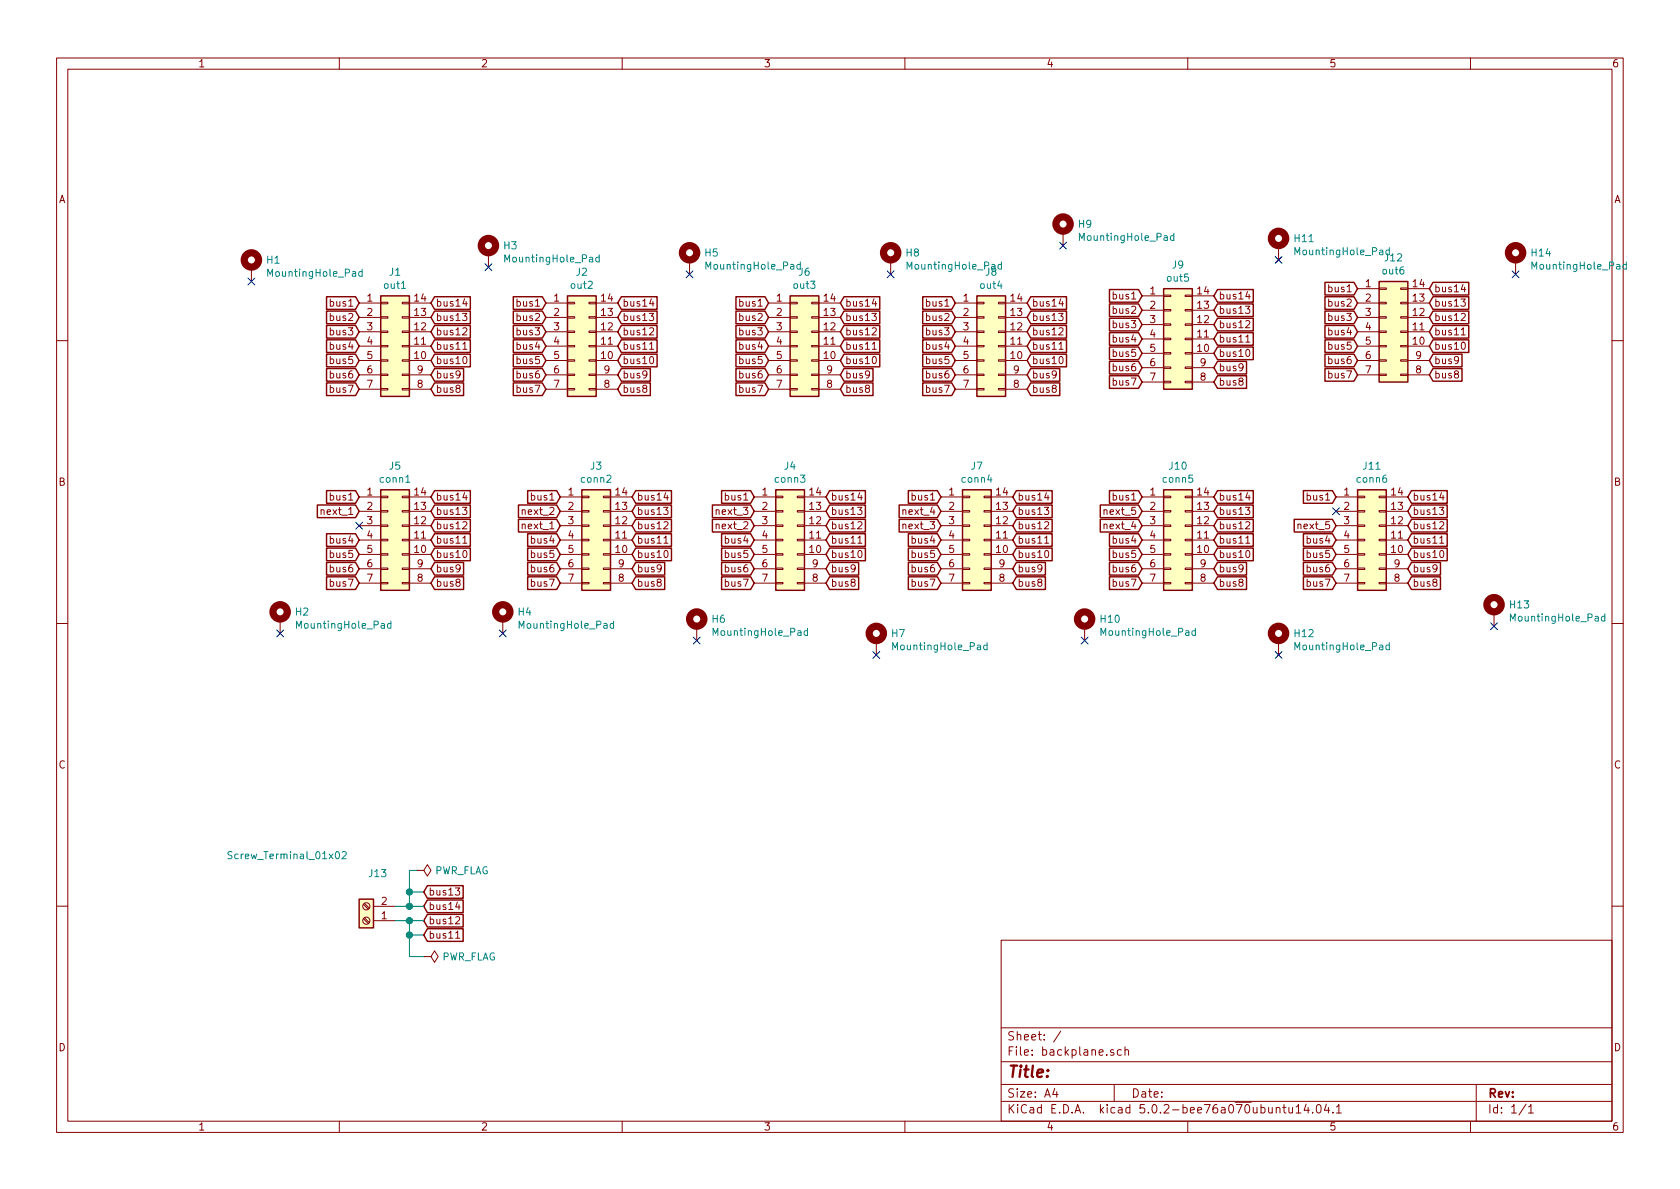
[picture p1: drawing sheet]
EESchema Schematic File Version 4
LIBS:backplane-cache
EELAYER 26 0
EELAYER END
$Descr A4 11693 8268
encoding utf-8
Sheet 1 1
Title ""
Date ""
Rev ""
Comp ""
Comment1 ""
Comment2 ""
Comment3 ""
Comment4 ""
$EndDescr
$Comp
L Connector_Generic:Conn_02x07_Counter_Clockwise J5
U 1 1
P 2700 3750
F 0 "J5" H 2750 4267 50  0000 C CNN
F 1 "conn1" H 2750 4176 50  0000 C CNN
F 2 "Connector_PinHeader_2.54mm:PinHeader_2x07_P2.54mm_Vertical" H 2700 3750 50  0001 C CNN
F 3 "~" H 2700 3750 50  0001 C CNN
	1    2700 3750
	1    0    0    -1  
$EndComp
Text GLabel 2500 3450 0    50   Input ~ 0
bus1
Text GLabel 2500 3550 0    50   Input ~ 0
next_1
Text GLabel 2500 3750 0    50   Input ~ 0
bus4
Text GLabel 2500 3850 0    50   Input ~ 0
bus5
Text GLabel 2500 3950 0    50   Input ~ 0
bus6
Text GLabel 2500 4050 0    50   Input ~ 0
bus7
Text GLabel 3000 4050 2    50   Input ~ 0
bus8
Text GLabel 3000 3950 2    50   Input ~ 0
bus9
Text GLabel 3000 3850 2    50   Input ~ 0
bus10
Text GLabel 3000 3750 2    50   Input ~ 0
bus11
Text GLabel 3000 3650 2    50   Input ~ 0
bus12
Text GLabel 3000 3550 2    50   Input ~ 0
bus13
Text GLabel 3000 3450 2    50   Input ~ 0
bus14
$Comp
L Connector_Generic:Conn_02x07_Counter_Clockwise J3
U 1 1
P 4100 3750
F 0 "J3" H 4150 4267 50  0000 C CNN
F 1 "conn2" H 4150 4176 50  0000 C CNN
F 2 "Connector_PinHeader_2.54mm:PinHeader_2x07_P2.54mm_Vertical" H 4100 3750 50  0001 C CNN
F 3 "~" H 4100 3750 50  0001 C CNN
	1    4100 3750
	1    0    0    -1  
$EndComp
Text GLabel 3900 3450 0    50   Input ~ 0
bus1
Text GLabel 3900 3550 0    50   Input ~ 0
next_2
Text GLabel 3900 3650 0    50   Input ~ 0
next_1
Text GLabel 3900 3750 0    50   Input ~ 0
bus4
Text GLabel 3900 3850 0    50   Input ~ 0
bus5
Text GLabel 3900 3950 0    50   Input ~ 0
bus6
Text GLabel 3900 4050 0    50   Input ~ 0
bus7
Text GLabel 4400 4050 2    50   Input ~ 0
bus8
Text GLabel 4400 3950 2    50   Input ~ 0
bus9
Text GLabel 4400 3850 2    50   Input ~ 0
bus10
Text GLabel 4400 3750 2    50   Input ~ 0
bus11
Text GLabel 4400 3650 2    50   Input ~ 0
bus12
Text GLabel 4400 3450 2    50   Input ~ 0
bus14
$Comp
L Connector_Generic:Conn_02x07_Counter_Clockwise J4
U 1 1
P 5450 3750
F 0 "J4" H 5500 4267 50  0000 C CNN
F 1 "conn3" H 5500 4176 50  0000 C CNN
F 2 "Connector_PinHeader_2.54mm:PinHeader_2x07_P2.54mm_Vertical" H 5450 3750 50  0001 C CNN
F 3 "~" H 5450 3750 50  0001 C CNN
	1    5450 3750
	1    0    0    -1  
$EndComp
Text GLabel 5250 3450 0    50   Input ~ 0
bus1
Text GLabel 5250 3550 0    50   Input ~ 0
next_3
Text GLabel 5250 3650 0    50   Input ~ 0
next_2
Text GLabel 5250 3750 0    50   Input ~ 0
bus4
Text GLabel 5250 3850 0    50   Input ~ 0
bus5
Text GLabel 5250 3950 0    50   Input ~ 0
bus6
Text GLabel 5250 4050 0    50   Input ~ 0
bus7
Text GLabel 5750 4050 2    50   Input ~ 0
bus8
Text GLabel 5750 3950 2    50   Input ~ 0
bus9
Text GLabel 5750 3850 2    50   Input ~ 0
bus10
Text GLabel 5750 3750 2    50   Input ~ 0
bus11
Text GLabel 5750 3650 2    50   Input ~ 0
bus12
Text GLabel 5750 3450 2    50   Input ~ 0
bus14
$Comp
L Connector_Generic:Conn_02x07_Counter_Clockwise J7
U 1 1
P 6750 3750
F 0 "J7" H 6800 4267 50  0000 C CNN
F 1 "conn4" H 6800 4176 50  0000 C CNN
F 2 "Connector_PinHeader_2.54mm:PinHeader_2x07_P2.54mm_Vertical" H 6750 3750 50  0001 C CNN
F 3 "~" H 6750 3750 50  0001 C CNN
	1    6750 3750
	1    0    0    -1  
$EndComp
Text GLabel 6550 3450 0    50   Input ~ 0
bus1
Text GLabel 6550 3550 0    50   Input ~ 0
next_4
Text GLabel 6550 3650 0    50   Input ~ 0
next_3
Text GLabel 6550 3750 0    50   Input ~ 0
bus4
Text GLabel 6550 3850 0    50   Input ~ 0
bus5
Text GLabel 6550 3950 0    50   Input ~ 0
bus6
Text GLabel 6550 4050 0    50   Input ~ 0
bus7
Text GLabel 7050 4050 2    50   Input ~ 0
bus8
Text GLabel 7050 3950 2    50   Input ~ 0
bus9
Text GLabel 7050 3850 2    50   Input ~ 0
bus10
Text GLabel 7050 3750 2    50   Input ~ 0
bus11
Text GLabel 7050 3650 2    50   Input ~ 0
bus12
Text GLabel 7050 3450 2    50   Input ~ 0
bus14
$Comp
L Connector_Generic:Conn_02x07_Counter_Clockwise J10
U 1 1
P 8150 3750
F 0 "J10" H 8200 4267 50  0000 C CNN
F 1 "conn5" H 8200 4176 50  0000 C CNN
F 2 "Connector_PinHeader_2.54mm:PinHeader_2x07_P2.54mm_Vertical" H 8150 3750 50  0001 C CNN
F 3 "~" H 8150 3750 50  0001 C CNN
	1    8150 3750
	1    0    0    -1  
$EndComp
Text GLabel 7950 3450 0    50   Input ~ 0
bus1
Text GLabel 7950 3550 0    50   Input ~ 0
next_5
Text GLabel 7950 3650 0    50   Input ~ 0
next_4
Text GLabel 7950 3750 0    50   Input ~ 0
bus4
Text GLabel 7950 3850 0    50   Input ~ 0
bus5
Text GLabel 7950 3950 0    50   Input ~ 0
bus6
Text GLabel 7950 4050 0    50   Input ~ 0
bus7
Text GLabel 8450 4050 2    50   Input ~ 0
bus8
Text GLabel 8450 3950 2    50   Input ~ 0
bus9
Text GLabel 8450 3850 2    50   Input ~ 0
bus10
Text GLabel 8450 3750 2    50   Input ~ 0
bus11
Text GLabel 8450 3650 2    50   Input ~ 0
bus12
Text GLabel 8450 3450 2    50   Input ~ 0
bus14
$Comp
L Connector_Generic:Conn_02x07_Counter_Clockwise J11
U 1 1
P 9500 3750
F 0 "J11" H 9550 4267 50  0000 C CNN
F 1 "conn6" H 9550 4176 50  0000 C CNN
F 2 "Connector_PinHeader_2.54mm:PinHeader_2x07_P2.54mm_Vertical" H 9500 3750 50  0001 C CNN
F 3 "~" H 9500 3750 50  0001 C CNN
	1    9500 3750
	1    0    0    -1  
$EndComp
Text GLabel 9300 3450 0    50   Input ~ 0
bus1
Text GLabel 9300 3650 0    50   Input ~ 0
next_5
Text GLabel 9300 3750 0    50   Input ~ 0
bus4
Text GLabel 9300 3850 0    50   Input ~ 0
bus5
Text GLabel 9300 3950 0    50   Input ~ 0
bus6
Text GLabel 9300 4050 0    50   Input ~ 0
bus7
Text GLabel 9800 4050 2    50   Input ~ 0
bus8
Text GLabel 9800 3950 2    50   Input ~ 0
bus9
Text GLabel 9800 3850 2    50   Input ~ 0
bus10
Text GLabel 9800 3750 2    50   Input ~ 0
bus11
Text GLabel 9800 3650 2    50   Input ~ 0
bus12
Text GLabel 9800 3450 2    50   Input ~ 0
bus14
$Comp
L Connector_Generic:Conn_02x07_Counter_Clockwise J1
U 1 1
P 2700 2400
F 0 "J1" H 2750 2917 50  0000 C CNN
F 1 "out1" H 2750 2826 50  0000 C CNN
F 2 "Connector_PinHeader_2.54mm:PinHeader_2x07_P2.54mm_Vertical" H 2700 2400 50  0001 C CNN
F 3 "~" H 2700 2400 50  0001 C CNN
	1    2700 2400
	1    0    0    -1  
$EndComp
Text GLabel 2500 2100 0    50   Input ~ 0
bus1
Text GLabel 2500 2200 0    50   Input ~ 0
bus2
Text GLabel 2500 2300 0    50   Input ~ 0
bus3
Text GLabel 2500 2400 0    50   Input ~ 0
bus4
Text GLabel 2500 2500 0    50   Input ~ 0
bus5
Text GLabel 2500 2600 0    50   Input ~ 0
bus6
Text GLabel 2500 2700 0    50   Input ~ 0
bus7
Text GLabel 3000 2700 2    50   Input ~ 0
bus8
Text GLabel 3000 2600 2    50   Input ~ 0
bus9
Text GLabel 3000 2500 2    50   Input ~ 0
bus10
Text GLabel 3000 2400 2    50   Input ~ 0
bus11
Text GLabel 3000 2300 2    50   Input ~ 0
bus12
Text GLabel 3000 2100 2    50   Input ~ 0
bus14
$Comp
L Connector_Generic:Conn_02x07_Counter_Clockwise J2
U 1 1
P 4000 2400
F 0 "J2" H 4050 2917 50  0000 C CNN
F 1 "out2" H 4050 2826 50  0000 C CNN
F 2 "Connector_PinHeader_2.54mm:PinHeader_2x07_P2.54mm_Vertical" H 4000 2400 50  0001 C CNN
F 3 "~" H 4000 2400 50  0001 C CNN
	1    4000 2400
	1    0    0    -1  
$EndComp
Text GLabel 3800 2100 0    50   Input ~ 0
bus1
Text GLabel 3800 2200 0    50   Input ~ 0
bus2
Text GLabel 3800 2300 0    50   Input ~ 0
bus3
Text GLabel 3800 2400 0    50   Input ~ 0
bus4
Text GLabel 3800 2500 0    50   Input ~ 0
bus5
Text GLabel 3800 2600 0    50   Input ~ 0
bus6
Text GLabel 3800 2700 0    50   Input ~ 0
bus7
Text GLabel 4300 2700 2    50   Input ~ 0
bus8
Text GLabel 4300 2600 2    50   Input ~ 0
bus9
Text GLabel 4300 2500 2    50   Input ~ 0
bus10
Text GLabel 4300 2400 2    50   Input ~ 0
bus11
Text GLabel 4300 2300 2    50   Input ~ 0
bus12
Text GLabel 4300 2100 2    50   Input ~ 0
bus14
$Comp
L Connector_Generic:Conn_02x07_Counter_Clockwise J6
U 1 1
P 5550 2400
F 0 "J6" H 5600 2917 50  0000 C CNN
F 1 "out3" H 5600 2826 50  0000 C CNN
F 2 "Connector_PinHeader_2.54mm:PinHeader_2x07_P2.54mm_Vertical" H 5550 2400 50  0001 C CNN
F 3 "~" H 5550 2400 50  0001 C CNN
	1    5550 2400
	1    0    0    -1  
$EndComp
Text GLabel 5350 2100 0    50   Input ~ 0
bus1
Text GLabel 5350 2200 0    50   Input ~ 0
bus2
Text GLabel 5350 2300 0    50   Input ~ 0
bus3
Text GLabel 5350 2400 0    50   Input ~ 0
bus4
Text GLabel 5350 2500 0    50   Input ~ 0
bus5
Text GLabel 5350 2600 0    50   Input ~ 0
bus6
Text GLabel 5350 2700 0    50   Input ~ 0
bus7
Text GLabel 5850 2700 2    50   Input ~ 0
bus8
Text GLabel 5850 2600 2    50   Input ~ 0
bus9
Text GLabel 5850 2500 2    50   Input ~ 0
bus10
Text GLabel 5850 2400 2    50   Input ~ 0
bus11
Text GLabel 5850 2300 2    50   Input ~ 0
bus12
Text GLabel 5850 2100 2    50   Input ~ 0
bus14
$Comp
L Connector_Generic:Conn_02x07_Counter_Clockwise J8
U 1 1
P 6850 2400
F 0 "J8" H 6900 2917 50  0000 C CNN
F 1 "out4" H 6900 2826 50  0000 C CNN
F 2 "Connector_PinHeader_2.54mm:PinHeader_2x07_P2.54mm_Vertical" H 6850 2400 50  0001 C CNN
F 3 "~" H 6850 2400 50  0001 C CNN
	1    6850 2400
	1    0    0    -1  
$EndComp
Text GLabel 6650 2100 0    50   Input ~ 0
bus1
Text GLabel 6650 2200 0    50   Input ~ 0
bus2
Text GLabel 6650 2300 0    50   Input ~ 0
bus3
Text GLabel 6650 2400 0    50   Input ~ 0
bus4
Text GLabel 6650 2500 0    50   Input ~ 0
bus5
Text GLabel 6650 2600 0    50   Input ~ 0
bus6
Text GLabel 6650 2700 0    50   Input ~ 0
bus7
Text GLabel 7150 2700 2    50   Input ~ 0
bus8
Text GLabel 7150 2600 2    50   Input ~ 0
bus9
Text GLabel 7150 2500 2    50   Input ~ 0
bus10
Text GLabel 7150 2400 2    50   Input ~ 0
bus11
Text GLabel 7150 2300 2    50   Input ~ 0
bus12
Text GLabel 7150 2100 2    50   Input ~ 0
bus14
$Comp
L Connector_Generic:Conn_02x07_Counter_Clockwise J9
U 1 1
P 8150 2350
F 0 "J9" H 8200 2867 50  0000 C CNN
F 1 "out5" H 8200 2776 50  0000 C CNN
F 2 "Connector_PinHeader_2.54mm:PinHeader_2x07_P2.54mm_Vertical" H 8150 2350 50  0001 C CNN
F 3 "~" H 8150 2350 50  0001 C CNN
	1    8150 2350
	1    0    0    -1  
$EndComp
Text GLabel 7950 2050 0    50   Input ~ 0
bus1
Text GLabel 7950 2150 0    50   Input ~ 0
bus2
Text GLabel 7950 2250 0    50   Input ~ 0
bus3
Text GLabel 7950 2350 0    50   Input ~ 0
bus4
Text GLabel 7950 2450 0    50   Input ~ 0
bus5
Text GLabel 7950 2550 0    50   Input ~ 0
bus6
Text GLabel 7950 2650 0    50   Input ~ 0
bus7
Text GLabel 8450 2650 2    50   Input ~ 0
bus8
Text GLabel 8450 2550 2    50   Input ~ 0
bus9
Text GLabel 8450 2450 2    50   Input ~ 0
bus10
Text GLabel 8450 2350 2    50   Input ~ 0
bus11
Text GLabel 8450 2250 2    50   Input ~ 0
bus12
Text GLabel 8450 2050 2    50   Input ~ 0
bus14
$Comp
L Connector_Generic:Conn_02x07_Counter_Clockwise J12
U 1 1
P 9650 2300
F 0 "J12" H 9700 2817 50  0000 C CNN
F 1 "out6" H 9700 2726 50  0000 C CNN
F 2 "Connector_PinHeader_2.54mm:PinHeader_2x07_P2.54mm_Vertical" H 9650 2300 50  0001 C CNN
F 3 "~" H 9650 2300 50  0001 C CNN
	1    9650 2300
	1    0    0    -1  
$EndComp
Text GLabel 9450 2000 0    50   Input ~ 0
bus1
Text GLabel 9450 2100 0    50   Input ~ 0
bus2
Text GLabel 9450 2200 0    50   Input ~ 0
bus3
Text GLabel 9450 2300 0    50   Input ~ 0
bus4
Text GLabel 9450 2400 0    50   Input ~ 0
bus5
Text GLabel 9450 2500 0    50   Input ~ 0
bus6
Text GLabel 9450 2600 0    50   Input ~ 0
bus7
Text GLabel 9950 2600 2    50   Input ~ 0
bus8
Text GLabel 9950 2500 2    50   Input ~ 0
bus9
Text GLabel 9950 2400 2    50   Input ~ 0
bus10
Text GLabel 9950 2300 2    50   Input ~ 0
bus11
Text GLabel 9950 2200 2    50   Input ~ 0
bus12
Text GLabel 9950 2000 2    50   Input ~ 0
bus14
$Comp
L Mechanical:MountingHole_Pad H2
U 1 1
P 1950 4300
F 0 "H2" H 2050 4351 50  0000 L CNN
F 1 "MountingHole_Pad" H 2050 4260 50  0000 L CNN
F 2 "MountingHole:MountingHole_3.2mm_M3_Pad" H 1950 4300 50  0001 C CNN
F 3 "~" H 1950 4300 50  0001 C CNN
	1    1950 4300
	1    0    0    -1  
$EndComp
NoConn ~ 1950 4400
$Comp
L Mechanical:MountingHole_Pad H1
U 1 1
P 1750 1850
F 0 "H1" H 1850 1901 50  0000 L CNN
F 1 "MountingHole_Pad" H 1850 1810 50  0000 L CNN
F 2 "MountingHole:MountingHole_3.2mm_M3_Pad" H 1750 1850 50  0001 C CNN
F 3 "~" H 1750 1850 50  0001 C CNN
	1    1750 1850
	1    0    0    -1  
$EndComp
NoConn ~ 1750 1950
$Comp
L Mechanical:MountingHole_Pad H14
U 1 1
P 10550 1800
F 0 "H14" H 10650 1851 50  0000 L CNN
F 1 "MountingHole_Pad" H 10650 1760 50  0000 L CNN
F 2 "MountingHole:MountingHole_3.2mm_M3_Pad" H 10550 1800 50  0001 C CNN
F 3 "~" H 10550 1800 50  0001 C CNN
	1    10550 1800
	1    0    0    -1  
$EndComp
NoConn ~ 10550 1900
$Comp
L Mechanical:MountingHole_Pad H13
U 1 1
P 10400 4250
F 0 "H13" H 10500 4301 50  0000 L CNN
F 1 "MountingHole_Pad" H 10500 4210 50  0000 L CNN
F 2 "MountingHole:MountingHole_3.2mm_M3_Pad" H 10400 4250 50  0001 C CNN
F 3 "~" H 10400 4250 50  0001 C CNN
	1    10400 4250
	1    0    0    -1  
$EndComp
NoConn ~ 10400 4350
$Comp
L Mechanical:MountingHole_Pad H7
U 1 1
P 6100 4450
F 0 "H7" H 6200 4501 50  0000 L CNN
F 1 "MountingHole_Pad" H 6200 4410 50  0000 L CNN
F 2 "MountingHole:MountingHole_3.2mm_M3_Pad" H 6100 4450 50  0001 C CNN
F 3 "~" H 6100 4450 50  0001 C CNN
	1    6100 4450
	1    0    0    -1  
$EndComp
NoConn ~ 6100 4550
$Comp
L Mechanical:MountingHole_Pad H8
U 1 1
P 6200 1800
F 0 "H8" H 6300 1851 50  0000 L CNN
F 1 "MountingHole_Pad" H 6300 1760 50  0000 L CNN
F 2 "MountingHole:MountingHole_3.2mm_M3_Pad" H 6200 1800 50  0001 C CNN
F 3 "~" H 6200 1800 50  0001 C CNN
	1    6200 1800
	1    0    0    -1  
$EndComp
NoConn ~ 6200 1900
$Comp
L Mechanical:MountingHole_Pad H5
U 1 1
P 4800 1800
F 0 "H5" H 4900 1851 50  0000 L CNN
F 1 "MountingHole_Pad" H 4900 1760 50  0000 L CNN
F 2 "MountingHole:MountingHole_3.2mm_M3_Pad" H 4800 1800 50  0001 C CNN
F 3 "~" H 4800 1800 50  0001 C CNN
	1    4800 1800
	1    0    0    -1  
$EndComp
NoConn ~ 4800 1900
$Comp
L Mechanical:MountingHole_Pad H6
U 1 1
P 4850 4350
F 0 "H6" H 4950 4401 50  0000 L CNN
F 1 "MountingHole_Pad" H 4950 4310 50  0000 L CNN
F 2 "MountingHole:MountingHole_3.2mm_M3_Pad" H 4850 4350 50  0001 C CNN
F 3 "~" H 4850 4350 50  0001 C CNN
	1    4850 4350
	1    0    0    -1  
$EndComp
NoConn ~ 4850 4450
$Comp
L Mechanical:MountingHole_Pad H3
U 1 1
P 3400 1750
F 0 "H3" H 3500 1801 50  0000 L CNN
F 1 "MountingHole_Pad" H 3500 1710 50  0000 L CNN
F 2 "MountingHole:MountingHole_3.2mm_M3_Pad" H 3400 1750 50  0001 C CNN
F 3 "~" H 3400 1750 50  0001 C CNN
	1    3400 1750
	1    0    0    -1  
$EndComp
NoConn ~ 3400 1850
$Comp
L Mechanical:MountingHole_Pad H4
U 1 1
P 3500 4300
F 0 "H4" H 3600 4351 50  0000 L CNN
F 1 "MountingHole_Pad" H 3600 4260 50  0000 L CNN
F 2 "MountingHole:MountingHole_3.2mm_M3_Pad" H 3500 4300 50  0001 C CNN
F 3 "~" H 3500 4300 50  0001 C CNN
	1    3500 4300
	1    0    0    -1  
$EndComp
NoConn ~ 3500 4400
$Comp
L Mechanical:MountingHole_Pad H9
U 1 1
P 7400 1600
F 0 "H9" H 7500 1651 50  0000 L CNN
F 1 "MountingHole_Pad" H 7500 1560 50  0000 L CNN
F 2 "MountingHole:MountingHole_3.2mm_M3_Pad" H 7400 1600 50  0001 C CNN
F 3 "~" H 7400 1600 50  0001 C CNN
	1    7400 1600
	1    0    0    -1  
$EndComp
NoConn ~ 7400 1700
$Comp
L Mechanical:MountingHole_Pad H10
U 1 1
P 7550 4350
F 0 "H10" H 7650 4401 50  0000 L CNN
F 1 "MountingHole_Pad" H 7650 4310 50  0000 L CNN
F 2 "MountingHole:MountingHole_3.2mm_M3_Pad" H 7550 4350 50  0001 C CNN
F 3 "~" H 7550 4350 50  0001 C CNN
	1    7550 4350
	1    0    0    -1  
$EndComp
NoConn ~ 7550 4450
$Comp
L Mechanical:MountingHole_Pad H11
U 1 1
P 8900 1700
F 0 "H11" H 9000 1751 50  0000 L CNN
F 1 "MountingHole_Pad" H 9000 1660 50  0000 L CNN
F 2 "MountingHole:MountingHole_3.2mm_M3_Pad" H 8900 1700 50  0001 C CNN
F 3 "~" H 8900 1700 50  0001 C CNN
	1    8900 1700
	1    0    0    -1  
$EndComp
NoConn ~ 8900 1800
$Comp
L Mechanical:MountingHole_Pad H12
U 1 1
P 8900 4450
F 0 "H12" H 9000 4501 50  0000 L CNN
F 1 "MountingHole_Pad" H 9000 4410 50  0000 L CNN
F 2 "MountingHole:MountingHole_3.2mm_M3_Pad" H 8900 4450 50  0001 C CNN
F 3 "~" H 8900 4450 50  0001 C CNN
	1    8900 4450
	1    0    0    -1  
$EndComp
NoConn ~ 8900 4550
Text GLabel 4400 3550 2    50   Input ~ 0
bus13
Text GLabel 5750 3550 2    50   Input ~ 0
bus13
Text GLabel 7050 3550 2    50   Input ~ 0
bus13
Text GLabel 8450 3550 2    50   Input ~ 0
bus13
Text GLabel 9800 3550 2    50   Input ~ 0
bus13
Text GLabel 3000 2200 2    50   Input ~ 0
bus13
Text GLabel 4300 2200 2    50   Input ~ 0
bus13
Text GLabel 5850 2200 2    50   Input ~ 0
bus13
Text GLabel 7150 2200 2    50   Input ~ 0
bus13
Text GLabel 8450 2150 2    50   Input ~ 0
bus13
Text GLabel 9950 2100 2    50   Input ~ 0
bus13
NoConn ~ 2500 3650
NoConn ~ 9300 3550
$Comp
L Connector:Screw_Terminal_01x02 J13
U 1 1
P 2550 6400
F 0 "J13" H 2470 6075 50  0000 C CNN
F 1 "Screw_Terminal_01x02" H 3100 5950 50  0000 C CNN
F 2 "Connector_PinHeader_2.54mm:PinHeader_1x02_P2.54mm_Vertical" H 2550 6400 50  0001 C CNN
F 3 "~" H 2550 6400 50  0001 C CNN
	1    2550 6400
	-1   0    0    1   
$EndComp
Text GLabel 2950 6300 2    50   Input ~ 0
bus14
Text GLabel 2950 6400 2    50   Input ~ 0
bus12
Text GLabel 2950 6500 2    50   Input ~ 0
bus11
Text GLabel 2950 6200 2    50   Input ~ 0
bus13
Wire Wire Line
	2750 6300 2850 6300
Wire Wire Line
	2950 6200 2850 6200
Wire Wire Line
	2850 6200 2850 6300
Connection ~ 2850 6300
Wire Wire Line
	2850 6300 2950 6300
Wire Wire Line
	2950 6400 2850 6400
Wire Wire Line
	2850 6400 2850 6500
Wire Wire Line
	2850 6500 2950 6500
Connection ~ 2850 6400
Wire Wire Line
	2850 6400 2750 6400
$Comp
L power:PWR_FLAG #FLG02
U 1 1
P 2950 6650
F 0 "#FLG02" H 2950 6725 50  0001 C CNN
F 1 "PWR_FLAG" V 2950 6778 50  0000 L CNN
F 2 "" H 2950 6650 50  0001 C CNN
F 3 "~" H 2950 6650 50  0001 C CNN
	1    2950 6650
	0    1    1    0   
$EndComp
$Comp
L power:PWR_FLAG #FLG01
U 1 1
P 2900 6050
F 0 "#FLG01" H 2900 6125 50  0001 C CNN
F 1 "PWR_FLAG" V 2900 6178 50  0000 L CNN
F 2 "" H 2900 6050 50  0001 C CNN
F 3 "~" H 2900 6050 50  0001 C CNN
	1    2900 6050
	0    1    1    0   
$EndComp
Wire Wire Line
	2900 6050 2850 6050
Wire Wire Line
	2850 6050 2850 6200
Connection ~ 2850 6200
Wire Wire Line
	2850 6500 2850 6650
Wire Wire Line
	2850 6650 2950 6650
Connection ~ 2850 6500
$EndSCHEMATC
